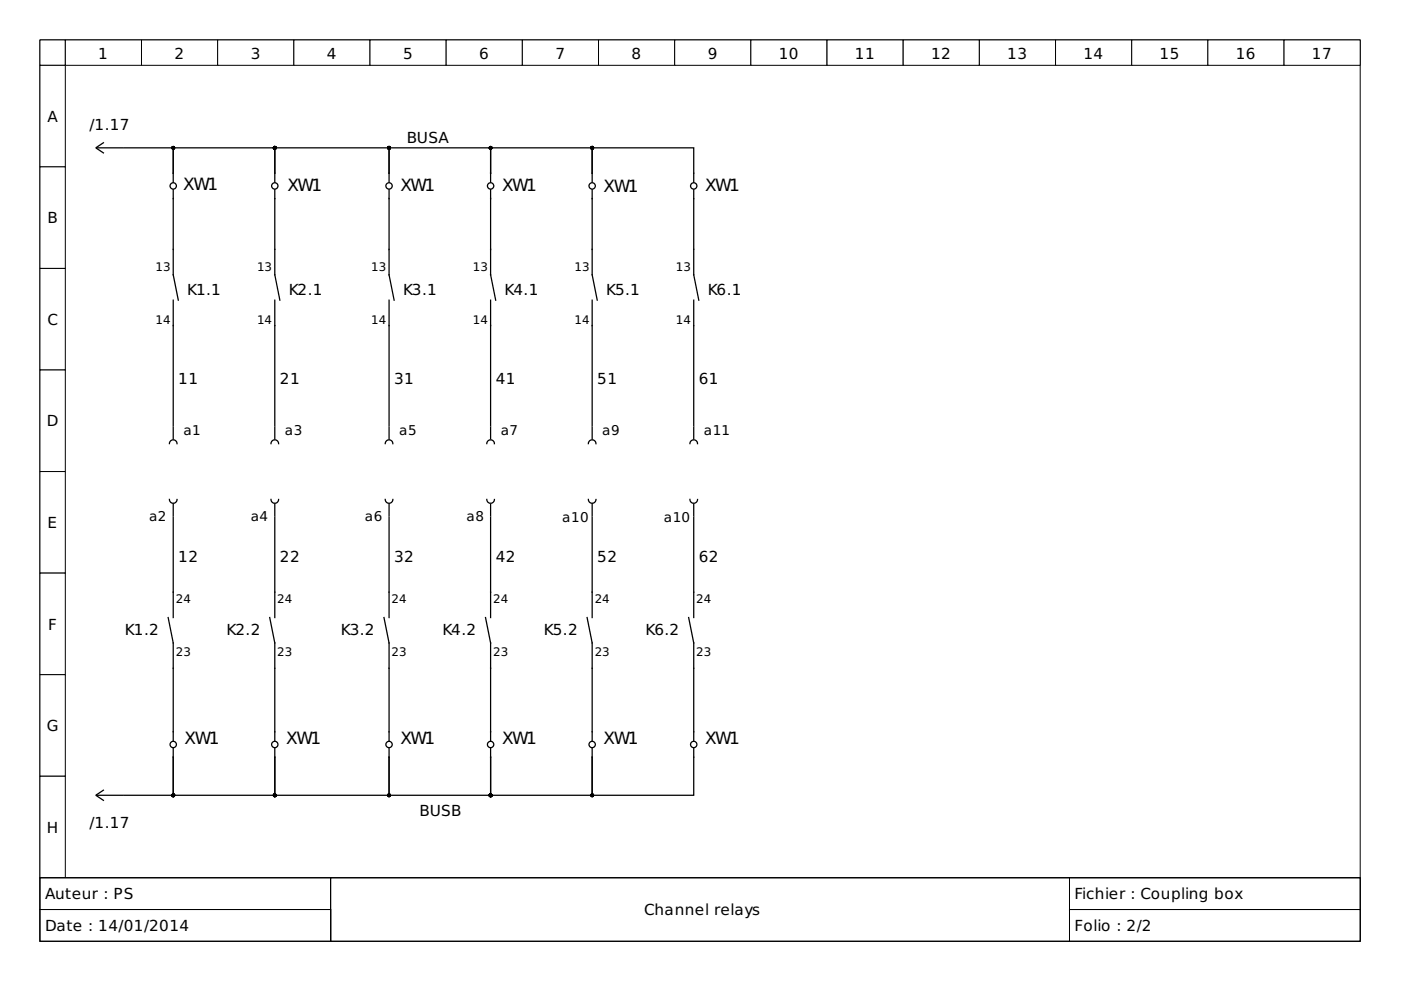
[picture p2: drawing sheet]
<svg xmlns="http://www.w3.org/2000/svg" width="297mm" height="210mm" viewBox="0 0 297 210" stroke-linecap="round" stroke-linejoin="round" font-family="sans-serif">
<path d="M8.5 8.5h279.9v177.6h-279.9z" fill="none" stroke="#000" stroke-width=".21"/>
<g fill="#fff" stroke="#000" stroke-width=".21">
<path d="M8.5 8.5h5.3v5.3h-5.3z"/>
<path d="M13.8 8.5h16.2v5.3h-16.2z"/>
<path d="M30 8.5h16.1v5.3h-16.1z"/>
<path d="M46.1 8.5h16.2v5.3h-16.2z"/>
<path d="M62.3 8.5h16.1v5.3h-16.1z"/>
<path d="M78.4 8.5h16.2v5.3h-16.2z"/>
<path d="M94.6 8.5h16.1v5.3h-16.1z"/>
<path d="M110.7 8.5h16.2v5.3h-16.2z"/>
<path d="M126.9 8.5h16.1v5.3h-16.1z"/>
<path d="M143 8.5h16.2v5.3h-16.2z"/>
<path d="M159.2 8.5h16.1v5.3h-16.1z"/>
<path d="M175.3 8.5h16.2v5.3h-16.2z"/>
<path d="M191.5 8.5h16.1v5.3h-16.1z"/>
<path d="M207.6 8.5h16.2v5.3h-16.2z"/>
<path d="M223.8 8.5h16.1v5.3h-16.1z"/>
<path d="M239.9 8.5h16.2v5.3h-16.2z"/>
<path d="M256.1 8.5h16.1v5.3h-16.1z"/>
<path d="M272.2 8.5h16.2v5.3h-16.2z"/>
<path d="M8.5 13.8h5.3v21.6h-5.3z"/>
<path d="M8.5 35.4h5.3v21.5h-5.3z"/>
<path d="M8.5 56.9h5.3v21.5h-5.3z"/>
<path d="M8.5 78.4h5.3v21.6h-5.3z"/>
<path d="M8.5 100h5.3v21.5h-5.3z"/>
<path d="M8.5 121.5h5.3v21.5h-5.3z"/>
<path d="M8.5 143h5.3v21.6h-5.3z"/>
<path d="M8.5 164.6h5.3v21.5h-5.3z"/>
<path d="M8.5 186.1h279.9v13.5h-279.9z"/>
<path d="M8.5 186.1h61.6v6.7h-61.6z"/>
</g>
<path d="M8.5 186.1h61.6v6.7h-61.6z" fill="none" stroke="#000" stroke-width=".21"/>
<path d="M70.1 186.1h156.7v13.5h-156.7z" fill="#fff" stroke="#000" stroke-width=".21"/>
<path d="M70.1 186.1h156.7v13.5h-156.7z" fill="none" stroke="#000" stroke-width=".21"/>
<path d="M226.8 186.1h61.6v6.7h-61.6z" fill="#fff" stroke="#000" stroke-width=".21"/>
<path d="M226.8 186.1h61.6v6.7h-61.6z" fill="none" stroke="#000" stroke-width=".21"/>
<path d="M8.5 192.8h61.6v6.8h-61.6z" fill="#fff" stroke="#000" stroke-width=".21"/>
<path d="M8.5 192.8h61.6v6.8h-61.6z" fill="none" stroke="#000" stroke-width=".21"/>
<path d="M226.8 192.8h61.6v6.8h-61.6z" fill="#fff" stroke="#000" stroke-width=".21"/>
<path d="M226.8 192.8h61.6v6.8h-61.6z" fill="none" stroke="#000" stroke-width=".21"/>
<g fill="none" stroke="#000" stroke-width=".27">
<path d="M20.6 31.3h5.4M21.9 30.3l-1.6 1 1.6 1.1M26.2 31.3h10.5v5.4M36.7 36.7v1.9M36.7 36.7v-5.4h21.6v5.4M58.3 36.7v1.9M58.3 36.7v-5.4h24.2v5.4M82.5 36.7v1.9M82.5 36.7v-5.4h21.5v5.4M104 36.7v-5.4h21.6v5.4M104 36.7v1.9M125.6 36.7v1.9"/>
<path d="M125.6 36.7v-5.4h21.5v7.3M36.7 40.2v18.1l1.1 5.3M58.3 40.2v18.1l1 5.3M82.5 40.2v18.1l1.1 5.3M104 40.2v18.1l1.1 5.3M125.6 40.2v18.1l1 5.3M147.1 40.2v18.1l1.1 5.3M36.7 63.6v26.7M58.3 63.6v26.7M82.5 63.6v26.7M104 63.6v26.7M125.6 63.6v26.7"/>
<path d="M147.1 63.6v26.7M36.6 93.3a.81 .81 0 0 0-.7 .8M36.7 90.6v2.4M36.8 93.3a.81 .81 0 0 1 .7 .8M58.2 93.3a.81 .81 0 0 0-.7 .8M58.3 90.6v2.4M58.4 93.3a.81 .81 0 0 1 .7 .8M82.4 93.3a.81 .81 0 0 0-.7 .8M82.5 90.6v2.4M82.6 93.3a.81 .81 0 0 1 .7 .8M103.9 93.3a.81 .81 0 0 0-.7 .8M104 90.6v2.4"/>
<path d="M104.1 93.3a.81 .81 0 0 1 .7 .8M125.5 93.3a.81 .81 0 0 0-.8 .8M125.6 90.6v2.4M125.6 93.3a.81 .81 0 0 1 .8 .8M147 93.3a.81 .81 0 0 0-.7 .8M147.1 90.6v2.4M147.2 93.3a.81 .81 0 0 1 .7 .8M35.9 105.9a.81 .81 0 0 0 .7 .8M36.7 109.7v21.2M36.7 107v2.4M37.5 105.9a.81 .81 0 0 1-.7 .8M57.5 105.9a.81 .81 0 0 0 .7 .8"/>
<path d="M58.3 109.7v21.2M58.3 107v2.4M59.1 105.9a.81 .81 0 0 1-.8 .8M81.7 105.9a.81 .81 0 0 0 .7 .8M82.5 109.7v21.2M82.5 107v2.4M83.3 105.9a.81 .81 0 0 1-.7 .8M103.2 105.9a.81 .81 0 0 0 .7 .8M104 109.7v21.2M104 107v2.4M104.8 105.9a.81 .81 0 0 1-.7 .8M124.7 105.9a.81 .81 0 0 0 .8 .8"/>
<path d="M125.6 107v2.4M125.6 109.7v21.2M126.4 105.9a.81 .81 0 0 1-.8 .8M146.3 105.9a.81 .81 0 0 0 .7 .8M147.1 109.7v21.2M147.1 107v2.4M147.9 105.9a.81 .81 0 0 1-.7 .8M35.7 130.9l1 5.4v20.7M57.2 130.9l1.1 5.4v20.7M81.4 130.9l1.1 5.4v20.7M102.9 130.9l1.1 5.4v20.7M124.5 130.9l1.1 5.4v20.7"/>
<path d="M146 130.9l1.1 5.4v20.7M36.7 158.7v1.8M58.3 158.7v1.8M82.5 158.7v1.8M104 158.7v1.8M125.6 158.7v1.8M147.1 158.7v9.9h-21.5v-8.1M20.6 168.6h5.4M21.9 167.5l-1.6 1.1 1.6 1.1M36.7 160.5v8.1h-10.5M36.7 160.5v8.1h21.6v-8.1M58.3 160.5v8.1h24.2v-8.1"/>
<path d="M82.5 160.5v8.1h21.5v-8.1M104 160.5v8.1h21.6v-8.1"/>
<circle cx="36.7" cy="39.4" r=".67"/>
<circle cx="58.3" cy="39.4" r=".67"/>
<circle cx="82.5" cy="39.4" r=".67"/>
<circle cx="104" cy="39.4" r=".67"/>
<circle cx="125.6" cy="39.4" r=".67"/>
<circle cx="147.1" cy="39.4" r=".67"/>
<circle cx="36.7" cy="157.8" r=".67"/>
<circle cx="58.3" cy="157.8" r=".67"/>
<circle cx="82.5" cy="157.8" r=".67"/>
<circle cx="104" cy="157.8" r=".67"/>
<circle cx="125.6" cy="157.8" r=".67"/>
<circle cx="147.1" cy="157.8" r=".67"/>
</g>
<g fill="#000" stroke="#000" stroke-width=".27">
<circle cx="36.7" cy="31.3" r=".27"/>
<circle cx="58.3" cy="31.3" r=".27"/>
<circle cx="82.5" cy="31.3" r=".27"/>
<circle cx="104" cy="31.3" r=".27"/>
<circle cx="125.6" cy="31.3" r=".27"/>
<circle cx="36.7" cy="168.6" r=".27"/>
<circle cx="58.3" cy="168.6" r=".27"/>
<circle cx="82.5" cy="168.6" r=".27"/>
<circle cx="104" cy="168.6" r=".27"/>
<circle cx="125.6" cy="168.6" r=".27"/>
</g>
<g font-size="3.6">
<text x="38.8" y="40.2">XW1</text>
<text x="61" y="40.5">XW1</text>
<text x="84.9" y="40.5">XW1</text>
<text x="106.4" y="40.5">XW1</text>
<text x="128" y="40.6">XW1</text>
<text x="149.5" y="40.5">XW1</text>
<text x="39.2" y="157.7">XW1</text>
<text x="60.7" y="157.7">XW1</text>
<text x="84.9" y="157.7">XW1</text>
<text x="106.4" y="157.7">XW1</text>
<text x="128" y="157.7">XW1</text>
<text x="149.5" y="157.7">XW1</text>
</g>
<g font-size="3.2">
<text x="20.8" y="12.5">1</text>
<text x="37" y="12.5">2</text>
<text x="53.1" y="12.5">3</text>
<text x="69.3" y="12.5">4</text>
<text x="85.4" y="12.5">5</text>
<text x="101.6" y="12.5">6</text>
<text x="117.7" y="12.5">7</text>
<text x="133.9" y="12.5">8</text>
<text x="150" y="12.5">9</text>
<text x="165.1" y="12.5">10</text>
<text x="181.3" y="12.5">11</text>
<text x="197.4" y="12.5">12</text>
<text x="213.6" y="12.5">13</text>
<text x="229.7" y="12.5">14</text>
<text x="245.9" y="12.5">15</text>
<text x="262" y="12.5">16</text>
<text x="278.2" y="12.5">17</text>
<text x="10.1" y="25.8">A</text>
<text x="19" y="27.6">/1.17</text>
<text x="86.3" y="30.3">BUSA</text>
<text x="10.1" y="47.3">B</text>
<text x="39.7" y="62.6">K1.1</text>
<text x="61.2" y="62.6">K2.1</text>
<text x="85.4" y="62.6">K3.1</text>
<text x="107" y="62.6">K4.1</text>
<text x="128.5" y="62.6">K5.1</text>
<text x="150" y="62.6">K6.1</text>
<text x="10.1" y="68.9">C</text>
<text x="37.8" y="81.4">11</text>
<text x="59.3" y="81.4">21</text>
<text x="83.6" y="81.4">31</text>
<text x="105.1" y="81.4">41</text>
<text x="126.6" y="81.4">51</text>
<text x="148.2" y="81.4">61</text>
<text x="9.9" y="90.4">D</text>
<text x="10.1" y="111.9">E</text>
<text x="37.8" y="119.1">12</text>
<text x="59.3" y="119.1">22</text>
<text x="83.6" y="119.1">32</text>
<text x="105.1" y="119.1">42</text>
<text x="126.6" y="119.1">52</text>
<text x="148.2" y="119.1">62</text>
<text x="10.2" y="133.5">F</text>
<text x="26.5" y="134.7">K1.2</text>
<text x="48" y="134.7">K2.2</text>
<text x="72.3" y="134.7">K3.2</text>
<text x="93.8" y="134.7">K4.2</text>
<text x="115.3" y="134.7">K5.2</text>
<text x="136.9" y="134.7">K6.2</text>
<text x="9.9" y="155">G</text>
<text x="88.9" y="172.9">BUSB</text>
<text x="9.9" y="176.5">H</text>
<text x="19" y="175.6">/1.17</text>
<text x="9.5" y="190.7">Auteur : PS</text>
<text x="227.8" y="190.7">Fichier : Coupling box</text>
<text x="9.5" y="197.4">Date : 14/01/2014</text>
<text x="136.6" y="194.1">Channel relays</text>
<text x="227.8" y="197.4">Folio : 2/2</text>
</g>
<g font-size="2.9">
<text x="38.9" y="92.2">a1</text>
<text x="60.4" y="92.2">a3</text>
<text x="84.6" y="92.2">a5</text>
<text x="106.2" y="92.2">a7</text>
<text x="127.7" y="92.2">a9</text>
<text x="149.2" y="92.2">a11</text>
<text x="31.6" y="110.5">a2</text>
<text x="53.1" y="110.5">a4</text>
<text x="77.4" y="110.5">a6</text>
<text x="98.9" y="110.5">a8</text>
<text x="119.2" y="110.7">a10</text>
<text x="140.8" y="110.7">a10</text>
</g>
<g font-size="2.5">
<text x="33" y="57.5">13</text>
<text x="54.5" y="57.5">13</text>
<text x="78.7" y="57.5">13</text>
<text x="100.2" y="57.5">13</text>
<text x="121.8" y="57.5">13</text>
<text x="143.3" y="57.5">13</text>
<text x="33" y="68.7">14</text>
<text x="54.5" y="68.7">14</text>
<text x="78.7" y="68.7">14</text>
<text x="100.2" y="68.7">14</text>
<text x="121.8" y="68.7">14</text>
<text x="143.3" y="68.7">14</text>
<text x="37.3" y="127.8">24</text>
<text x="58.8" y="127.8">24</text>
<text x="83" y="127.8">24</text>
<text x="104.6" y="127.8">24</text>
<text x="126.1" y="127.8">24</text>
<text x="147.6" y="127.8">24</text>
<text x="37.3" y="139">23</text>
<text x="58.8" y="139">23</text>
<text x="83" y="139">23</text>
<text x="104.6" y="139">23</text>
<text x="126.1" y="139">23</text>
<text x="147.6" y="139">23</text>
</g>
</svg>
